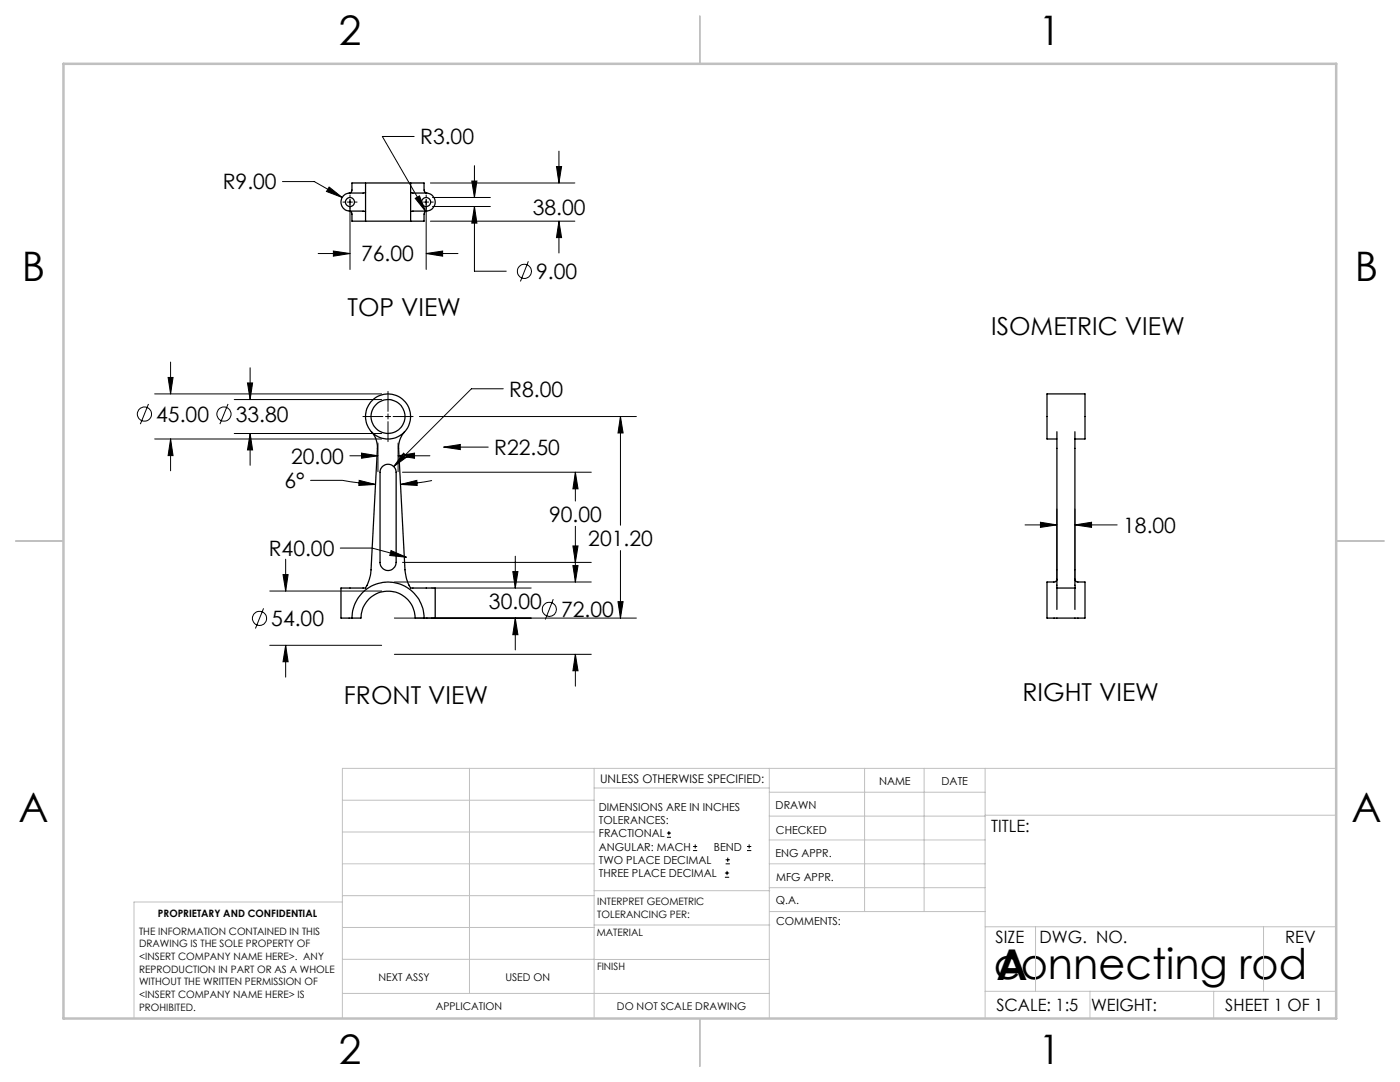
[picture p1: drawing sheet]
<svg xmlns="http://www.w3.org/2000/svg" width="279mm" height="216mm" viewBox="0 0 279 216" stroke-linecap="round" stroke-linejoin="round" font-family="sans-serif">
<g fill="none" stroke="#000" stroke-width=".2">
<path d="M56.4 36.2h6.3l5.6 3.2M65.7 37.3l2.6 2.1-3.1-1.2zM69.8 39.8v14M69.8 38.9v.4M82.7 27.2h-6.4l8.6 15M82.9 39.6l.8-.5 1.2 3.1zM85.1 39.8v14M85.1 38.9v.4M85.9 36.5h28.8M86.3 39.4h11.6M94.2 36.1h1l-.5 3.3zM94.7 33.1v6.3"/>
<path d="M111.1 33.2h1l-.6 3.3zM111.5 30.2v6.3M63.5 50.6h6.3M66.5 50.1l3.3 .5-3.3 .5zM68.4 40.3h.4M69.3 40.3h1M70.9 40.3h.4M83.6 40.3h.4M84.5 40.3h1M85.1 50.6h6.3M85.1 50.6l3.2-.5v1zM85.9 44.1h28.8"/>
<path d="M86 40.3h.5M86.3 41.2h11.6M94.7 41.2l.5 3.3h-1zM94.7 41.2v12.9h6.3M105.4 52.1l-1.5 4.1M111.5 44.1l.6 3.3h-1zM111.5 44.1v6.4M30.9 78.6h45.3M33.5 75.3h1l-.5 3.3zM34 72.2v6.4M46.7 79.7h29.5M49.4 76.4h1l-.5 3.3z"/>
<path d="M49.9 73.4v6.3M77.4 78.1v4M100.4 77.6h-6.3l-15.5 15.5M29.6 80.6l-1.6 4M30.9 87.6h45.3M34 87.6v6.3M34 87.6l.5 3.3h-1zM45.5 80.6l-1.6 4M46.7 86.5h29.5M49.9 86.5v6.4M49.9 86.5l.5 3.3h-1zM62 95.8h6.3l6.6 .9"/>
<path d="M69.8 90.9h5.6M71.7 95.8l3.2 .9-3.3 .2zM72.1 90.4l3.3 .5-3.3 .5zM72.4 83.1h4M75.4 88.4v5.7M76.9 83.1h1.1M77.4 82.6v1M77.4 84.1v4M78.5 83.1h3.9M79.4 88.4v5.7M79.4 90.9h6.4M79.4 90.9l3.3-.5v1z"/>
<path d="M79.9 96.7l3.3-.9 .1 1.1zM80.3 94.2h37.7M80.5 90.4l.8 .7-2.7 2zM83.7 83.1h43.3M86.2 95.9l-3.1 .5-3.2 .3M88.5 89.2h8.9M88.5 89.2l3.4-.5v1zM114.8 94.2v5.8M114.8 94.2l.6 3.3h-1.1zM123.8 83.1l.6 3.3h-1.1zM123.8 83.1v21.7M53.8 117.9h22.4"/>
<path d="M56.5 114.7h1l-.5 3.2zM57 111.6v6.3M67.9 109.4h6.4l6.8 1.8M78 109.9l3.1 1.3-3.3-.4zM78.7 116.1h39.3M80.3 112.2h37.7M86.1 117.3h19.9M102.3 114.1h1.1l-.6 3.2zM102.8 111v6.3M110.4 119.6l-1.6 4M114.3 112.9h1.1l-.6 3.2zM114.3 108.9h1.1l-.6 3.3z"/>
<path d="M114.8 105v11.1M123.8 109.9v13.4M204.6 104.7h6.3M207.6 104.2l3.3 .5-3.3 .5zM210.9 101.6v14.2M214.5 104.7l3.3-.5v1zM214.5 101.6v14.2M214.5 104.7h8.5M52.6 121.4l-1.6 4M53.8 128.8h22.4M57 128.8v6.3M57 128.8l.5 3.2h-1z"/>
<path d="M78.7 130.6h39.3M78.7 123.3h48.3M102.8 123.3v6.4M102.8 123.3l.6 3.3h-1.1zM114.8 130.6v6.3M114.8 130.6l.6 3.2h-1.1zM123.3 120.1h1.1l-.6 3.2zM133.1 167.1h.8M133.1 166.2h.8M133.5 165.8v.9M138.3 169.7h.8M138.3 168.9h.8"/>
<path d="M138.7 168.5v.8M144.7 175h.8M144.7 174.2h.8M144.8 172.4h.9M144.8 171.6h.9M145.1 173.8v.8M145.2 171.1v.9M149.1 169.7h.8M149.1 168.9h.8M149.5 168.5v.8"/>
<circle cx="104.7" cy="54.1" r="1.42"/>
<circle cx="28.8" cy="82.6" r="1.41"/>
<circle cx="44.7" cy="82.6" r="1.41"/>
<circle cx="51.8" cy="123.4" r="1.42"/>
<circle cx="109.6" cy="121.6" r="1.41"/>
</g>
<g fill="none" stroke="#c0c0c0" stroke-width=".2">
<path d="M68.3 159.7h50.3M93.7 153.3v44.9M118.6 153.3v49.9M118.6 157.2h34.9M153.5 153.3v49.9M153.5 158.1h43.1M172.5 153.3v28.6M184.4 153.3v28.6M196.6 153.3v49.9M266.7 153.3h-198.4v49.9M68.3 178.7h50.3M68.3 172.4h50.3"/>
<path d="M68.3 166h50.3M68.3 180h-41.6v23.2M118.6 177.7h35M153.5 167.6h43.1M153.5 162.8h43.1M153.5 172.4h43.1M153.5 177.1h43.1M196.6 162.7h70.1M68.3 198.2h85.2M68.3 191.4l85.2 .1M68.3 185.1h50.3M118.6 184.6h35"/>
<path d="M153.6 181.9h43M196.6 197.8h70.1M196.6 184.9h70.1M206.7 184.9v12.9M217.5 197.8v5.4M242.2 197.8v5.4M252.2 184.9v12.9"/>
</g>
<path d="M139.7 3.2v9.5M3.1 107.9h9.6M266.7 107.9h9.5M139.7 203.2v9.6" fill="none" stroke="#c0c0c0" stroke-width=".25"/>
<path d="M12.7 12.7h254v190.5h-254z" fill="none" stroke="#c0c0c0" stroke-width=".5"/>
<path d="M34 87.6l.5 3.3h-1zM33.5 75.3h1l-.5 3.3zM49.9 86.5l.5 3.3h-1zM49.4 76.4h1l-.5 3.3zM114.8 130.6l.6 3.2h-1.1zM114.3 112.9h1.1l-.6 3.2zM57 128.8l.5 3.2h-1zM56.5 114.7h1l-.5 3.2zM123.8 83.1l.6 3.3h-1.1zM123.3 120.1h1.1l-.6 3.2zM79.4 90.9l3.3-.5v1zM72.1 90.4l3.3 .5-3.3 .5zM71.7 95.8l3.2 .9-3.3 .2zM79.9 96.7l3.3-.9 .1 1.1zM114.3 108.9h1.1l-.6 3.3zM114.8 94.2l.6 3.3h-1.1zM80.5 90.4l-1.9 2.7 2.7-2zM102.3 114.1h1.1l-.6 3.2zM102.8 123.3l.6 3.3h-1.1zM78 109.9l-.2 .9 3.3 .4zM88.5 89.2l3.4 .5v-1zM111.1 33.2h1l-.6 3.3zM111.5 44.1l.6 3.3h-1zM66.5 50.1l3.3 .5-3.3 .5zM85.1 50.6l3.2-.5v1zM65.7 37.3l-.5 .9 3.1 1.2zM94.7 41.2l.5 3.3h-1zM94.2 36.1h1l-.5 3.3zM82.9 39.6l2 2.6-1.2-3.1zM214.5 104.7l3.3-.5v1zM207.6 104.2l3.3 .5-3.3 .5z" fill="#000"/>
<g fill="none" stroke="#000" stroke-width=".25">
<path d="M73 36.5h-2.8v1.5l-.1 .3-.4 .2M73 36.5h9M73 38.5h-3.1a1.8 1.8 0 0 0-1.9 1.8 1.8 1.8 0 0 0 1.9 1.8l3.1 .1M73 36.5v7.6M82 36.5h2.6l.1 1.6 .5 .4M82 38.5h3.1a1.8 1.8 0 0 1 1.8 1.8 1.8 1.8 0 0 1-1.8 1.8l-3.1 .1M82 36.5v7.6M69.7 42.1l.4 .2 .1 .3v1.5h2.8M73 44.1h9M85.2 42.1l-.5 .4-.1 1.6h-2.6M74.1 86.1a4.3 4.3 0 0 1 1.2 3.4l-1.3 24.6a8.2 8.2 0 0 1-1 3.2h-4.9v6h2.1M76.3 93.1a1.62 1.62 0 0 1 1.7-.4 1.62 1.62 0 0 1 1.1 1.5v18a1.61 1.61 0 0 1-1.6 1.6 1.61 1.61 0 0 1-1.7-1.6v-18.2z"/>
<path d="M80.8 86.1a4.7 4.7 0 0 0-1.2 3.4l1.2 24.2a7.7 7.7 0 0 0 1.2 3.6h4.9v6h-2.3M210.9 86.1v31.2M210.9 87.6h-1.9v-9h7.5v9h-2M214.5 86.1v30.7l.1 .5h-.1M210.9 115.5a.6 .6 0 0 1-.6 .6h-1.3v7.2h7.5v-7.2h-1.4a.6 .6 0 0 1-.6-.6M210.9 117.3h3.6M210.9 117.3v4.3M214.5 117.3v4.3M70.2 123.3h1.8a5.4 5.4 0 0 1 5.4-5.3 5.4 5.4 0 0 1 5.4 5.3h1.8M70.2 123.3a7.2 7.2 0 0 1 7.2-7.2 7.2 7.2 0 0 1 7.2 7.2"/>
<circle cx="69.8" cy="40.3" r=".89"/>
<circle cx="85" cy="40.3" r=".9"/>
<circle cx="77.4" cy="83.1" r="3.4"/>
<circle cx="77.4" cy="83.1" r="4.5"/>
</g>
<g font-size="8.5">
<text x="198.4" y="195.4">connecting rod</text>
<text x="198.9" y="195.5">A</text>
</g>
<g font-size="8.1">
<text x="67.6" y="8.9">2</text>
<text x="207.3" y="8.9">1</text>
<text x="4.4" y="56.2">B</text>
<text x="270.4" y="56.2">B</text>
<text x="3.7" y="164.1">A</text>
<text x="269.7" y="164.1">A</text>
<text x="67.6" y="212.4">2</text>
<text x="207.3" y="212.4">1</text>
</g>
<g font-size="4.9">
<text x="69.4" y="63.1">TOP VIEW</text>
<text x="197.8" y="66.8">ISOMETRIC VIEW</text>
<text x="68.6" y="140.4">FRONT VIEW</text>
<text x="204.1" y="139.8">RIGHT VIEW</text>
</g>
<g font-size="4.2">
<text x="83.8" y="28.8">R3.00</text>
<text x="44.4" y="37.8">R9.00</text>
<text x="106.3" y="42.9">38.00</text>
<text x="72.1" y="52.2">76.00</text>
<text x="107" y="55.7">9.00</text>
<text x="101.6" y="79.2">R8.00</text>
<text x="31.2" y="84.2">45.00</text>
<text x="47" y="84.2">33.80</text>
<text x="58.1" y="92.5">20.00</text>
<text x="98.6" y="90.8">R22.50</text>
<text x="56.8" y="97.4">6°</text>
<text x="109.6" y="104.1">90.00</text>
<text x="224.2" y="106.3">18.00</text>
<text x="53.6" y="111">R40.00</text>
<text x="117.4" y="108.9">201.20</text>
<text x="54.1" y="124.9">54.00</text>
<text x="97.6" y="121.6">30.00</text>
<text x="112" y="123.1">72.00</text>
</g>
<g font-size="3.4">
<text x="197.8" y="166">TITLE:</text>
<text x="198.7" y="188.1">SIZE</text>
<text x="207.5" y="188.1">DWG. NO.</text>
<text x="256.5" y="188.2">REV</text>
<text x="198.8" y="201.7">SCALE: 1:5</text>
<text x="217.7" y="201.8">WEIGHT:</text>
<text x="244.5" y="201.7">SHEET 1 OF 1</text>
</g>
<text font-size="2.4" x="119.8" y="156.2">UNLESS OTHERWISE SPECIFIED:</text>
<g font-size="2.2">
<text x="119.5" y="161.8">DIMENSIONS ARE IN INCHES</text>
<text x="154.8" y="161.4">DRAWN</text>
<text x="175.4" y="156.6">NAME</text>
<text x="187.9" y="156.7">DATE</text>
<text x="119.5" y="164.4">TOLERANCES:</text>
<text x="119.5" y="167.1">FRACTIONAL</text>
<text x="154.9" y="166.3">CHECKED</text>
<text x="119.5" y="169.7">ANGULAR: MACH</text>
<text x="119.5" y="172.4">TWO PLACE DECIMAL</text>
<text x="142.5" y="169.7">BEND</text>
<text x="154.8" y="171">ENG APPR.</text>
<text x="119.5" y="175">THREE PLACE DECIMAL</text>
<text x="154.9" y="175.7">MFG APPR.</text>
<text x="154.9" y="180.4">Q.A.</text>
<text x="154.9" y="184.6">COMMENTS:</text>
</g>
<g font-size="2.1">
<text x="75.5" y="195.7">NEXT ASSY</text>
<text x="100.9" y="195.7">USED ON</text>
<text x="86.9" y="201.5">APPLICATION</text>
<text x="123.1" y="201.6">DO NOT SCALE DRAWING</text>
</g>
<g font-size="2">
<text x="31.5" y="182.9">PROPRIETARY AND CONFIDENTIAL</text>
<text x="119.2" y="180.6">INTERPRET GEOMETRIC</text>
<text x="119.2" y="183.1">TOLERANCING PER:</text>
<text x="27.8" y="186.5">THE INFORMATION CONTAINED IN THIS</text>
<text x="27.8" y="189">DRAWING IS THE SOLE PROPERTY OF</text>
<text x="27.8" y="191.6">&lt;INSERT COMPANY NAME HERE&gt;. ANY</text>
<text x="119.1" y="186.7">MATERIAL</text>
<text x="27.8" y="194.1">REPRODUCTION IN PART OR AS A WHOLE</text>
<text x="27.8" y="196.6">WITHOUT THE WRITTEN PERMISSION OF</text>
<text x="119.1" y="193.5">FINISH</text>
<text x="27.8" y="199.1">&lt;INSERT COMPANY NAME HERE&gt; IS</text>
<text x="27.8" y="201.7">PROHIBITED.</text>
</g>
</svg>
